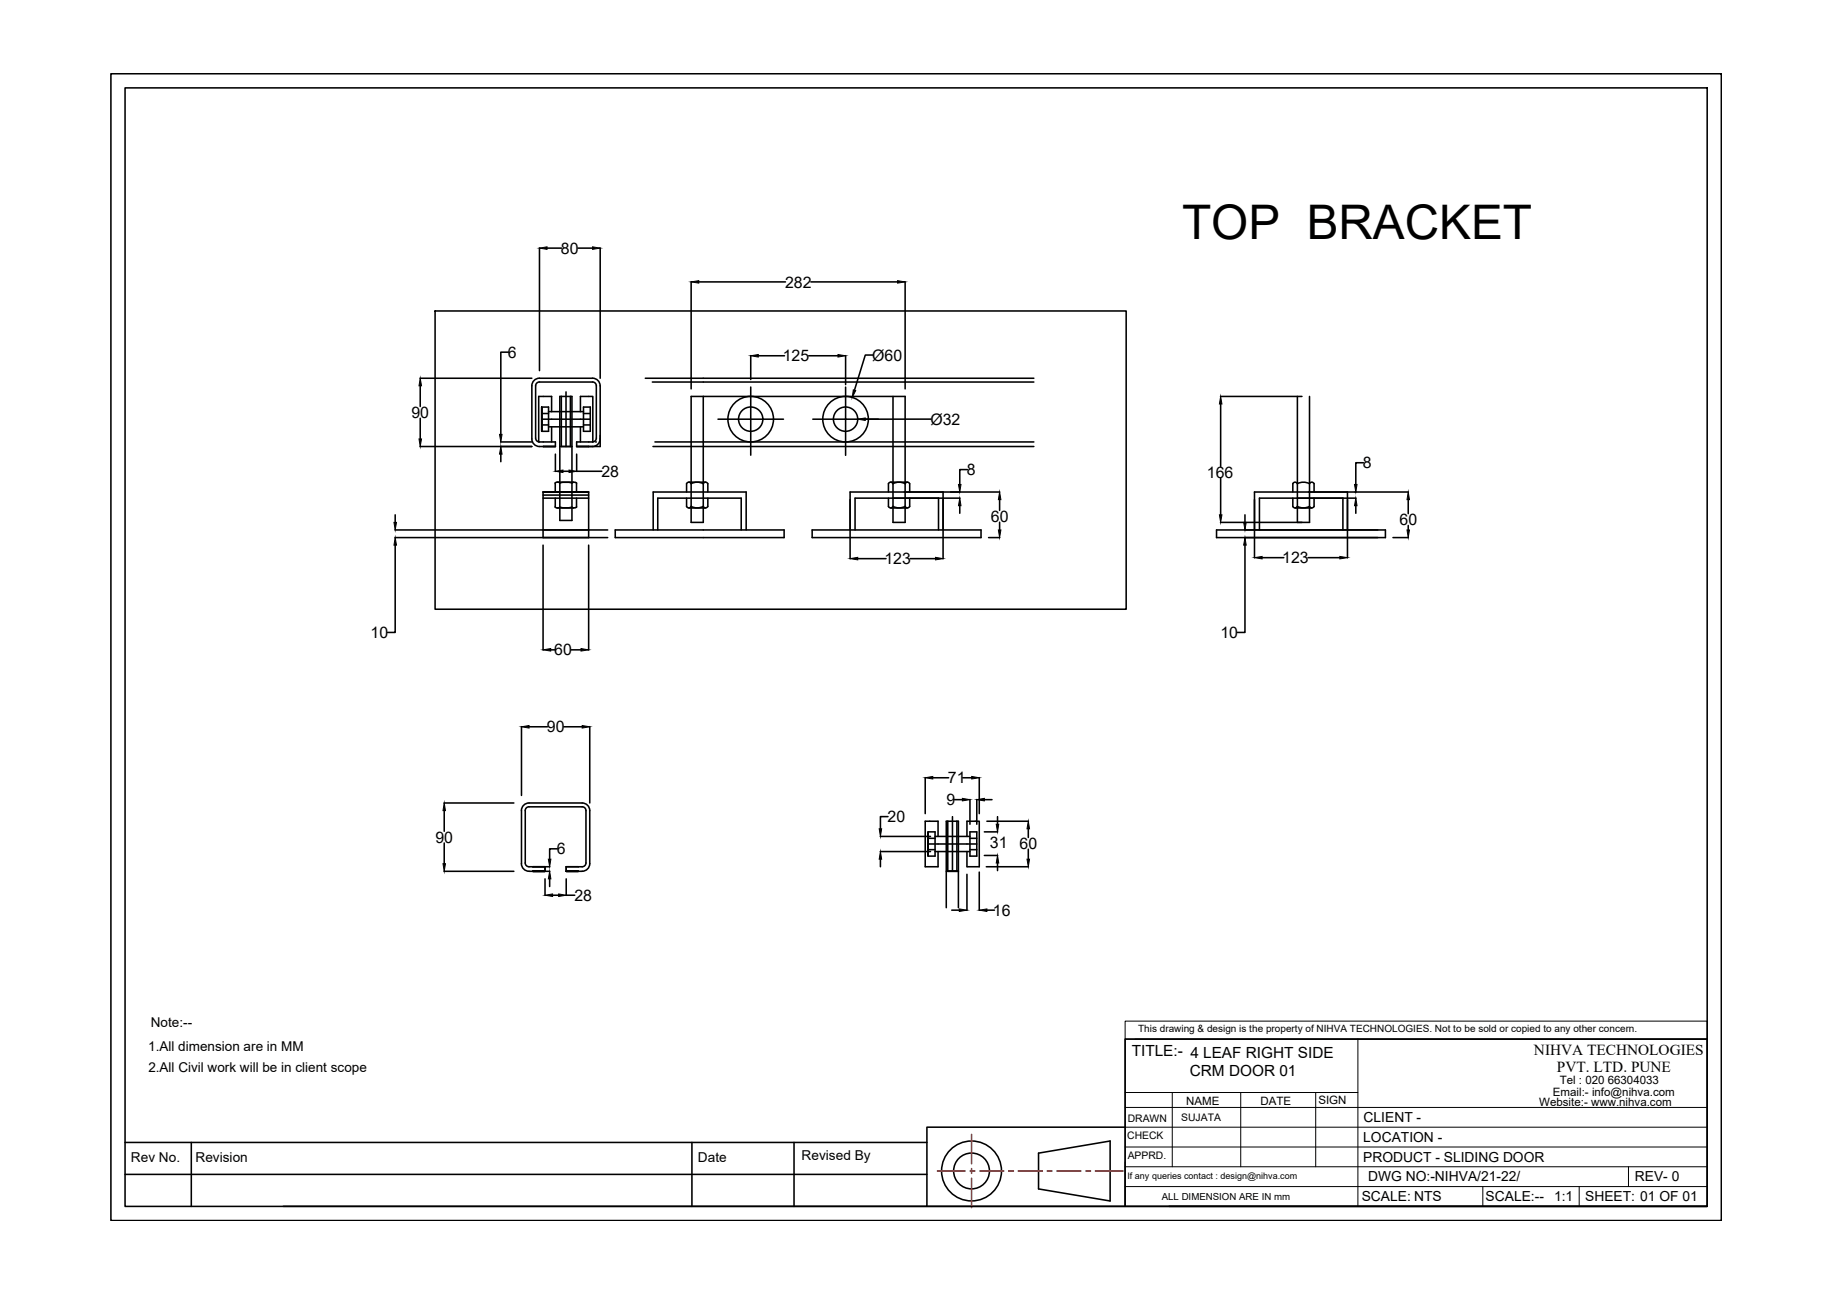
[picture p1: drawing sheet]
<svg xmlns="http://www.w3.org/2000/svg" width="297mm" height="210mm" viewBox="0 0 297 210" stroke-linecap="round" stroke-linejoin="round" font-family="sans-serif">
<!-- layer: 0 -->
<g fill="none" stroke="#000" stroke-width=".25">
<path d="M18 12h261.4v186.1h-261.4zM20.3 14.3h256.8v181.5h-256.8zM70.6 50.5h112.2v48.4h-112.2zM82.5 57.2h-1.2v13.3M87.6 40.3v19.9M88.8 40.3h2.4M93.8 40.3h2.4M97.4 40.3v21.1M112.2 45.7v17.4M113.4 45.8h14.1M121.9 57.7v3.9M123.1 57.8h4.2"/>
<path d="M131.3 57.8h4.7M131.6 45.8h14.1M137.3 57.7v4.7M141.7 57.6h-1.2l-1.8 5.7M146.9 45.7v17.4M68.2 72.5h18.1M68.2 61.4h18.1M68.2 62.6v3.4M68.2 67.9v3.4M81.3 71.7h5M81.3 73.7v1.3M87.9 66.1v3.9v-3.9"/>
<path d="M87.9 68.1h7.9M87.9 69h1.1M87.9 67.1h1.1M87.9 66.1h1.1v3.9h-1.1M88.1 79.9v7.4M89 69.3h5.7M89 66.8h5.7M89.5 66.8v-2.4h-2.1v7.3M89.5 69.3v2.4M90.1 79.9v-1.5l.3-.1 .5 .1 1.1-.1 .8 .1 .5-.1 .3 .1v1.5M90.1 73.7v2.8M90.4 78.3h2.7"/>
<path d="M90.9 72.5h1.9M90.9 64.4h1.9v20.1h-1.9zM91.1 64.4v8.1M91.4 76.5h1M91.9 63.6v8.9M92.6 64.4v8.1M93.6 73.7v2.8M93.6 76.5h4.1M94.2 66.8v-2.4h2v7.3M94.2 69.3v2.4M94.7 69h1.1M94.7 67.1h1.1"/>
<path d="M94.7 66.1h1.1v3.9h-1.1zM95.5 79.9h-7.4h7.4M95.5 79.9v7.4M96.7 71.7h.1M97.4 62.6a1.23 1.23 0 0 0-1.2-1.2h-8.6a1.21 1.21 0 0 0-1.3 1.2v8.7a1.23 1.23 0 0 0 1.3 1.2h2.5v-.8h-2.5a.62 .62 0 0 1-.7-.6v-8.5a.62 .62 0 0 1 .7-.6h8.6a.6 .6 0 0 1 .6 .6v8.5a.62 .62 0 0 1-.6 .6h-2.6v.8h3.8v-9.9M97.4 71.3a1.23 1.23 0 0 1-1.2 1.2M104.7 61.4h63.1M105.9 62h61.9M106 72.5h61.8M106.3 71.7h61.5M111.4 79.9v-1.4l.4-.2 .4 .2a2.11 2.11 0 0 1 1.9 0l.4-.2 .4 .2v1.4M111.8 78.3h2.7"/>
<path d="M114.2 64.4v20.4h-2v-20.4h34.7v20.4h-2v-20.4M116.5 68.1h10.7M121.9 62.8v11.1M137.3 62.8v11.1M137.3 68v.1M144.6 78.3h2.7M146.9 78.5a2.1 2.1 0 0 0-2 0l-.3-.2-.4 .2v1.4M146.9 78.5l.4-.2 .3 .2 .1 1.4M151.1 68l-19.2 .1M153.1 79.9v10.8M157 76.2h-1.2v2.4M162.3 79.9h-24.3v10.8"/>
<path d="M198.1 64.4h13.2M198.1 65.6v10.1M198.1 77.6v6M209.8 79.9v-1.4l.4-.2 .4 .2a2.11 2.11 0 0 1 1.9 0l.4-.2 .4 .2v1.4M210.6 64.4v20.4M212.6 64.4v20.4h-14.5M218.7 79.9v10.7M221.3 75.1h-1.2v3.5M228.6 79.9h-25v10.7M64.1 87.3h34.5M64.1 86h34.5M64.1 88.5v14.2h-1.2"/>
<path d="M64.1 83.6v1.2M88.1 80.4h7.4M88.1 80.9h7.4M88.1 88.5v17M90.1 80.9v1.4l.3 .2 .5-.2 1.1 .2 .8-.2 .5 .1 .3-.1v-1.4M90.4 82.5h2.7M95.5 88.5v17M99.9 86h27.4v1.3h-27.4zM106 86v-6.1h15.1v6.1M106.8 86v-5.1h13.5v5.1M111.4 80.9v1.3l.4 .3 .4-.3a2.11 2.11 0 0 0 1.9 0l.4 .3 .4-.3v-1.3M111.8 82.5h2.7"/>
<path d="M131.8 86h27.4v1.3h-27.4zM139.2 90.7h4.6M144.2 80.9v1.3l.4 .3 .3-.3a2.11 2.11 0 0 0 2 0M144.6 82.5h2.7M147.7 80.9l-.1 1.3-.3 .3-.4-.3M147.7 90.7h4.1M152.3 80.9v5.1M155.8 82.1v1.2M155.8 80.9h-17v5.1M160.5 87.3h1.8M162.3 81.1v1.8M162.3 84.8v1.2"/>
<path d="M197.5 86h27.4v1.3h-27.4zM202.1 88.5v14.2h-1.3M202.1 83.6v1.2M204.9 90.5h3.5M209.8 80.9v1.3l.4 .3 .4-.3a2.11 2.11 0 0 0 1.9 0l.4 .3 .4-.3v-1.3M210.2 82.5h2.7M212.3 90.5h5.2M218 80.9v5.1M220.1 82.1v1.2M220.1 80.9h-15.7v5.1M226.1 87.3h2.5M228.6 81.1v2.3"/>
<path d="M228.6 85.3v.7M84.6 118v11.1M85.9 118h3M89.4 105.5h.6M91.5 118h3M92.7 105.5h1.6M95.7 118v12.4M72.1 130.4h11.3M72.1 131.6v3.3M72.1 136.9v3.3M85.9 131a.6 .6 0 0 0-.6 .6l-.1 8.5a.62 .62 0 0 0 .7 .6h3.3M85.9 131h8.6"/>
<path d="M90.4 137.8h-1.2v1.7M94.5 131a.62 .62 0 0 1 .6 .6v8.5a.62 .62 0 0 1-.6 .6h-2.6v.7h2.6M142.9 138.2h8.1M142.9 135.8h8.1M142.9 139.5v1.2M144.1 132.6h-1.2v1.9M150.2 126.2v5.9M150.7 135v4v-4M150.7 137h7.8M150.7 137.9h1.1M150.7 136.1h1.1M150.7 135h1.1v4h-1.1"/>
<path d="M151.4 126.3h2.6M151.8 138.2h5.6M151.8 135.8h5.6M152.3 135.8v-2.5h-2.1v7.4h2.1v-2.5M153.8 133.3v8.1h1.8h-2M154.6 132.6v8.8M155 129.8h1.2M155.3 133.3v8.1M156.3 126.3h1.4M157 135.8v-2.5h2v7.4h-2M157 138.2v2.5M157.4 137.9h1.1"/>
<path d="M157.4 136.1h1.1M157.4 135h1.1v4h-1.1zM157.4 129.8v4M158.5 129.8v4M159 126.2v5.9M159.8 135h2.1M159.8 138.9h2.1M159.8 129.8h1.2M160.2 133.3h6.7M161.9 132.6v1.2M166.9 134.5v1.5M166.9 137.9v1.6"/>
<path d="M72.1 141.4h11.3M85.9 141.4a1.22 1.22 0 0 1-1.3-1.2v-8.6a1.23 1.23 0 0 1 1.3-1.2h8.6a1.23 1.23 0 0 1 1.2 1.2v8.6a1.23 1.23 0 0 1-1.2 1.2M85.9 141.4h3.3M88.5 140.7v.7M88.5 142.7v2.7M89.2 142.7v1.2M89.7 145.3h1M91.9 142.7v2.7M91.9 145.3h1.4M153.6 147.4v-14.1h2v14.1M154.5 147.8h1.2M157 141.9v5.9"/>
<path d="M159 141.6v6.2M160.1 140.7h6.8M160.2 147.8h1.2M161.9 140.1v1.2M182.6 168.7h94.5v27.1h-94.5zM20.3 190.6h130.2M20.3 185.5h130.2M31.1 185.5v10.3M112.3 185.5v10.3M128.9 185.5v10.3M150.5 195.8h32.1M168.6 187.2l11.6-2v9.8l-11.6-2z"/>
<path d="M182.6 183h-32.1v12.8h-104.5M189.8 195.8h87.3"/>
<circle cx="121.9" cy="68" r="3.7"/>
<circle cx="121.9" cy="68" r="1.97"/>
<circle cx="137.2" cy="68" r="3.7"/>
<circle cx="137.2" cy="68" r="1.97"/>
<circle cx="157.7" cy="190.1" r="4.9"/>
<circle cx="157.7" cy="190.1" r="2.91"/>
</g>
<g fill="none" stroke="#000" stroke-width=".16">
<path d="M182.6 165.8h94.5v2.9h-94.5zM182.6 179.8h94.5M182.6 168.7v27.1M182.6 177.4h37.8M184.2 168.7h92.9M190.3 177.4v12M201.4 177.4v12M213.6 177.4v12M220.4 168.7v27.1M182.6 189.4h94.5M182.6 186.2h94.5M182.6 183h94.5"/>
<path d="M182.6 192.6h94.5M240.7 192.6v3.2M256.3 192.6v3.2M264.3 189.4v3.2"/>
</g>
<path d="M152.2 190.1h4.5M157.5 190.1h.7M157.7 184.2v4.7M157.7 189.7v.8M157.7 191.3v4.7M159 190.1h3.9M163.7 190.1h.8M165.3 190.1h3.9M170 190.1h.8M171.5 190.1h4M176.2 190.1h.8M177.8 190.1h4.5" fill="none" stroke="#f00" stroke-width=".25"/>
<g fill="#000" stroke="#000" stroke-width=".16">
<path d="M87.6 40.3l1.2-.2v.4zM96.2 40.1l1.2 .2-1.2 .2zM112.2 45.8l1.2-.2v.4zM121.9 57.8l1.2-.2v.4zM136 57.6l1.3 .2-1.3 .2zM145.7 45.6l1.2 .2-1.2 .2zM68 71.3h.4l-.2 1.2zM68.2 61.4l.2 1.2h-.4zM81.3 72.5l.2 1.2h-.4zM81.1 70.5h.4l-.2 1.2zM90.1 76.5l1.3-.2v.4zM92.4 76.3l1.2 .2-1.2 .2z"/>
<path d="M138.5 63.3l.4 .1-.6 1.1zM139.2 68.1l1.3-.3v.5zM155.6 78.6h.4l-.2 1.3zM198.1 64.4l.2 1.2h-.4zM219.9 78.6h.4l-.2 1.3zM63.9 84.8h.5l-.3 1.2zM64.1 87.3l.3 1.2h-.5zM138 90.7l1.2-.2v.4zM151.8 90.5l1.3 .2-1.3 .2zM155.8 80.9l.2 1.2h-.4zM162.1 86h.4l-.2 1.3zM162.3 79.9l.2 1.2h-.4z"/>
<path d="M197.9 83.6h.4l-.2 1.2zM201.9 84.8h.4l-.2 1.2zM202.1 87.3l.2 1.2h-.4zM203.6 90.5l1.3-.2v.4zM217.5 90.3l1.2 .2-1.2 .2zM220.1 80.9l.2 1.2h-.4zM228.4 86h.4l-.2 1.3zM228.6 79.9l.2 1.2h-.4zM84.6 118l1.3-.2v.4zM88.1 105.5l1.3-.2v.4zM94.3 105.3l1.2 .2-1.2 .2zM94.5 117.8l1.2 .2-1.2 .2z"/>
<path d="M72.1 130.4l.2 1.2h-.4zM89 139.5h.4l-.2 1.2zM142.9 138.2l.2 1.3h-.4zM142.7 134.5h.4l-.2 1.3zM150.2 126.3l1.2-.3v.5zM156.2 129.6l1.2 .2-1.2 .2zM157.7 126l1.3 .3-1.3 .2zM158.5 129.8l1.3-.2v.4zM161.7 133.8h.4l-.2 1.2zM166.9 133.3l.2 1.2h-.4zM166.7 139.5h.4l-.2 1.2zM71.9 140.2h.4l-.2 1.2z"/>
<path d="M89.2 141.4l.2 1.3h-.4zM88.5 145.3l1.2-.2v.4zM90.7 145.1l1.2 .2-1.2 .2zM155.7 147.6l1.3 .2-1.3 .2zM159 147.8l1.2-.2v.4zM161.9 138.9l.2 1.2h-.4z"/>
</g>
<text font-size="7.7" x="191.9" y="38.8">TOP BRACKET</text>
<g font-size="2.6">
<text x="91.1" y="41.2">80</text>
<text x="127.4" y="46.7">282</text>
<text x="82.4" y="58.1">6</text>
<text x="127.1" y="58.7">125</text>
<text x="141.6" y="58.5">Ø60</text>
<text x="66.8" y="67.8">90</text>
<text x="151" y="68.9">Ø32</text>
<text x="97.6" y="77.4">28</text>
<text x="156.9" y="77.1">8</text>
<text x="195.9" y="77.6">166</text>
<text x="221.2" y="76">8</text>
<text x="160.8" y="84.7">60</text>
<text x="227.2" y="85.2">60</text>
<text x="143.6" y="91.6">123</text>
<text x="208.1" y="91.4">123</text>
<text x="60.2" y="103.6">10</text>
<text x="90" y="106.4">60</text>
<text x="198.1" y="103.6">10</text>
<text x="88.8" y="118.9">90</text>
<text x="153.6" y="130.7">9</text>
<text x="153.9" y="127.2">71</text>
<text x="70.7" y="136.8">90</text>
<text x="144.1" y="133.5">20</text>
<text x="160.7" y="137.7">31</text>
<text x="165.5" y="137.8">60</text>
<text x="90.4" y="138.7">6</text>
<text x="93.2" y="146.2">28</text>
<text x="161.2" y="148.7">16</text>
</g>
<g font-size="2.5">
<text x="183.7" y="171.4">TITLE:- 4 LEAF RIGHT SIDE</text>
<text x="249" y="171.3">NIHVA TECHNOLOGIES</text>
<text x="193.1" y="174.7">CRM DOOR 01</text>
<text x="252.7" y="174.1">PVT. LTD. PUNE</text>
</g>
<g font-size="2.2">
<text x="24.5" y="166.7">Note:--</text>
<text x="24.1" y="170.6">1.All dimension are in MM</text>
<text x="24.1" y="174">2.All Civil work will be in client scope</text>
<text x="221.3" y="185.4">LOCATION -</text>
<text x="221.3" y="182.2">CLIENT -</text>
<text x="21.3" y="188.6">Rev No.</text>
<text x="31.7" y="188.6">Revision</text>
<text x="113.3" y="188.6">Date</text>
<text x="130.1" y="188.3">Revised By</text>
<text x="221.3" y="188.6">PRODUCT - SLIDING DOOR</text>
<text x="222.1" y="191.8">DWG NO:-NIHVA/21-22/</text>
<text x="265.4" y="191.8">REV- 0</text>
<text x="221" y="195">SCALE: NTS</text>
<text x="241.1" y="195">SCALE:--</text>
<text x="252.2" y="195">1:1</text>
<text x="257.3" y="195">SHEET: 01 OF 01</text>
</g>
<g font-size="1.9">
<text x="192.5" y="179.3">NAME</text>
<text x="204.6" y="179.4">DATE</text>
<text x="214" y="179.2">SIGN</text>
<text x="249.8" y="179.6">Website:- www.nihva.com</text>
<text x="252.1" y="177.8">Email:- info@nihva.com</text>
<text x="253.2" y="176">Tel : 020 66304033</text>
</g>
<g font-size="1.7">
<text x="183" y="184.9">CHECK</text>
<text x="183" y="182.1">DRAWN</text>
<text x="191.7" y="182">SUJATA</text>
<text x="183" y="188.1">APPRD.</text>
</g>
<g font-size="1.6">
<text x="184.7" y="167.6">This drawing &amp; design is the property of NIHVA TECHNOLOGIES. Not to be sold or copied to any other concern.</text>
<text x="188.6" y="194.8">ALL DIMENSION ARE IN mm</text>
</g>
<text font-size="1.5" x="183" y="191.4">If any queries contact : design@nihva.com</text>
</svg>
